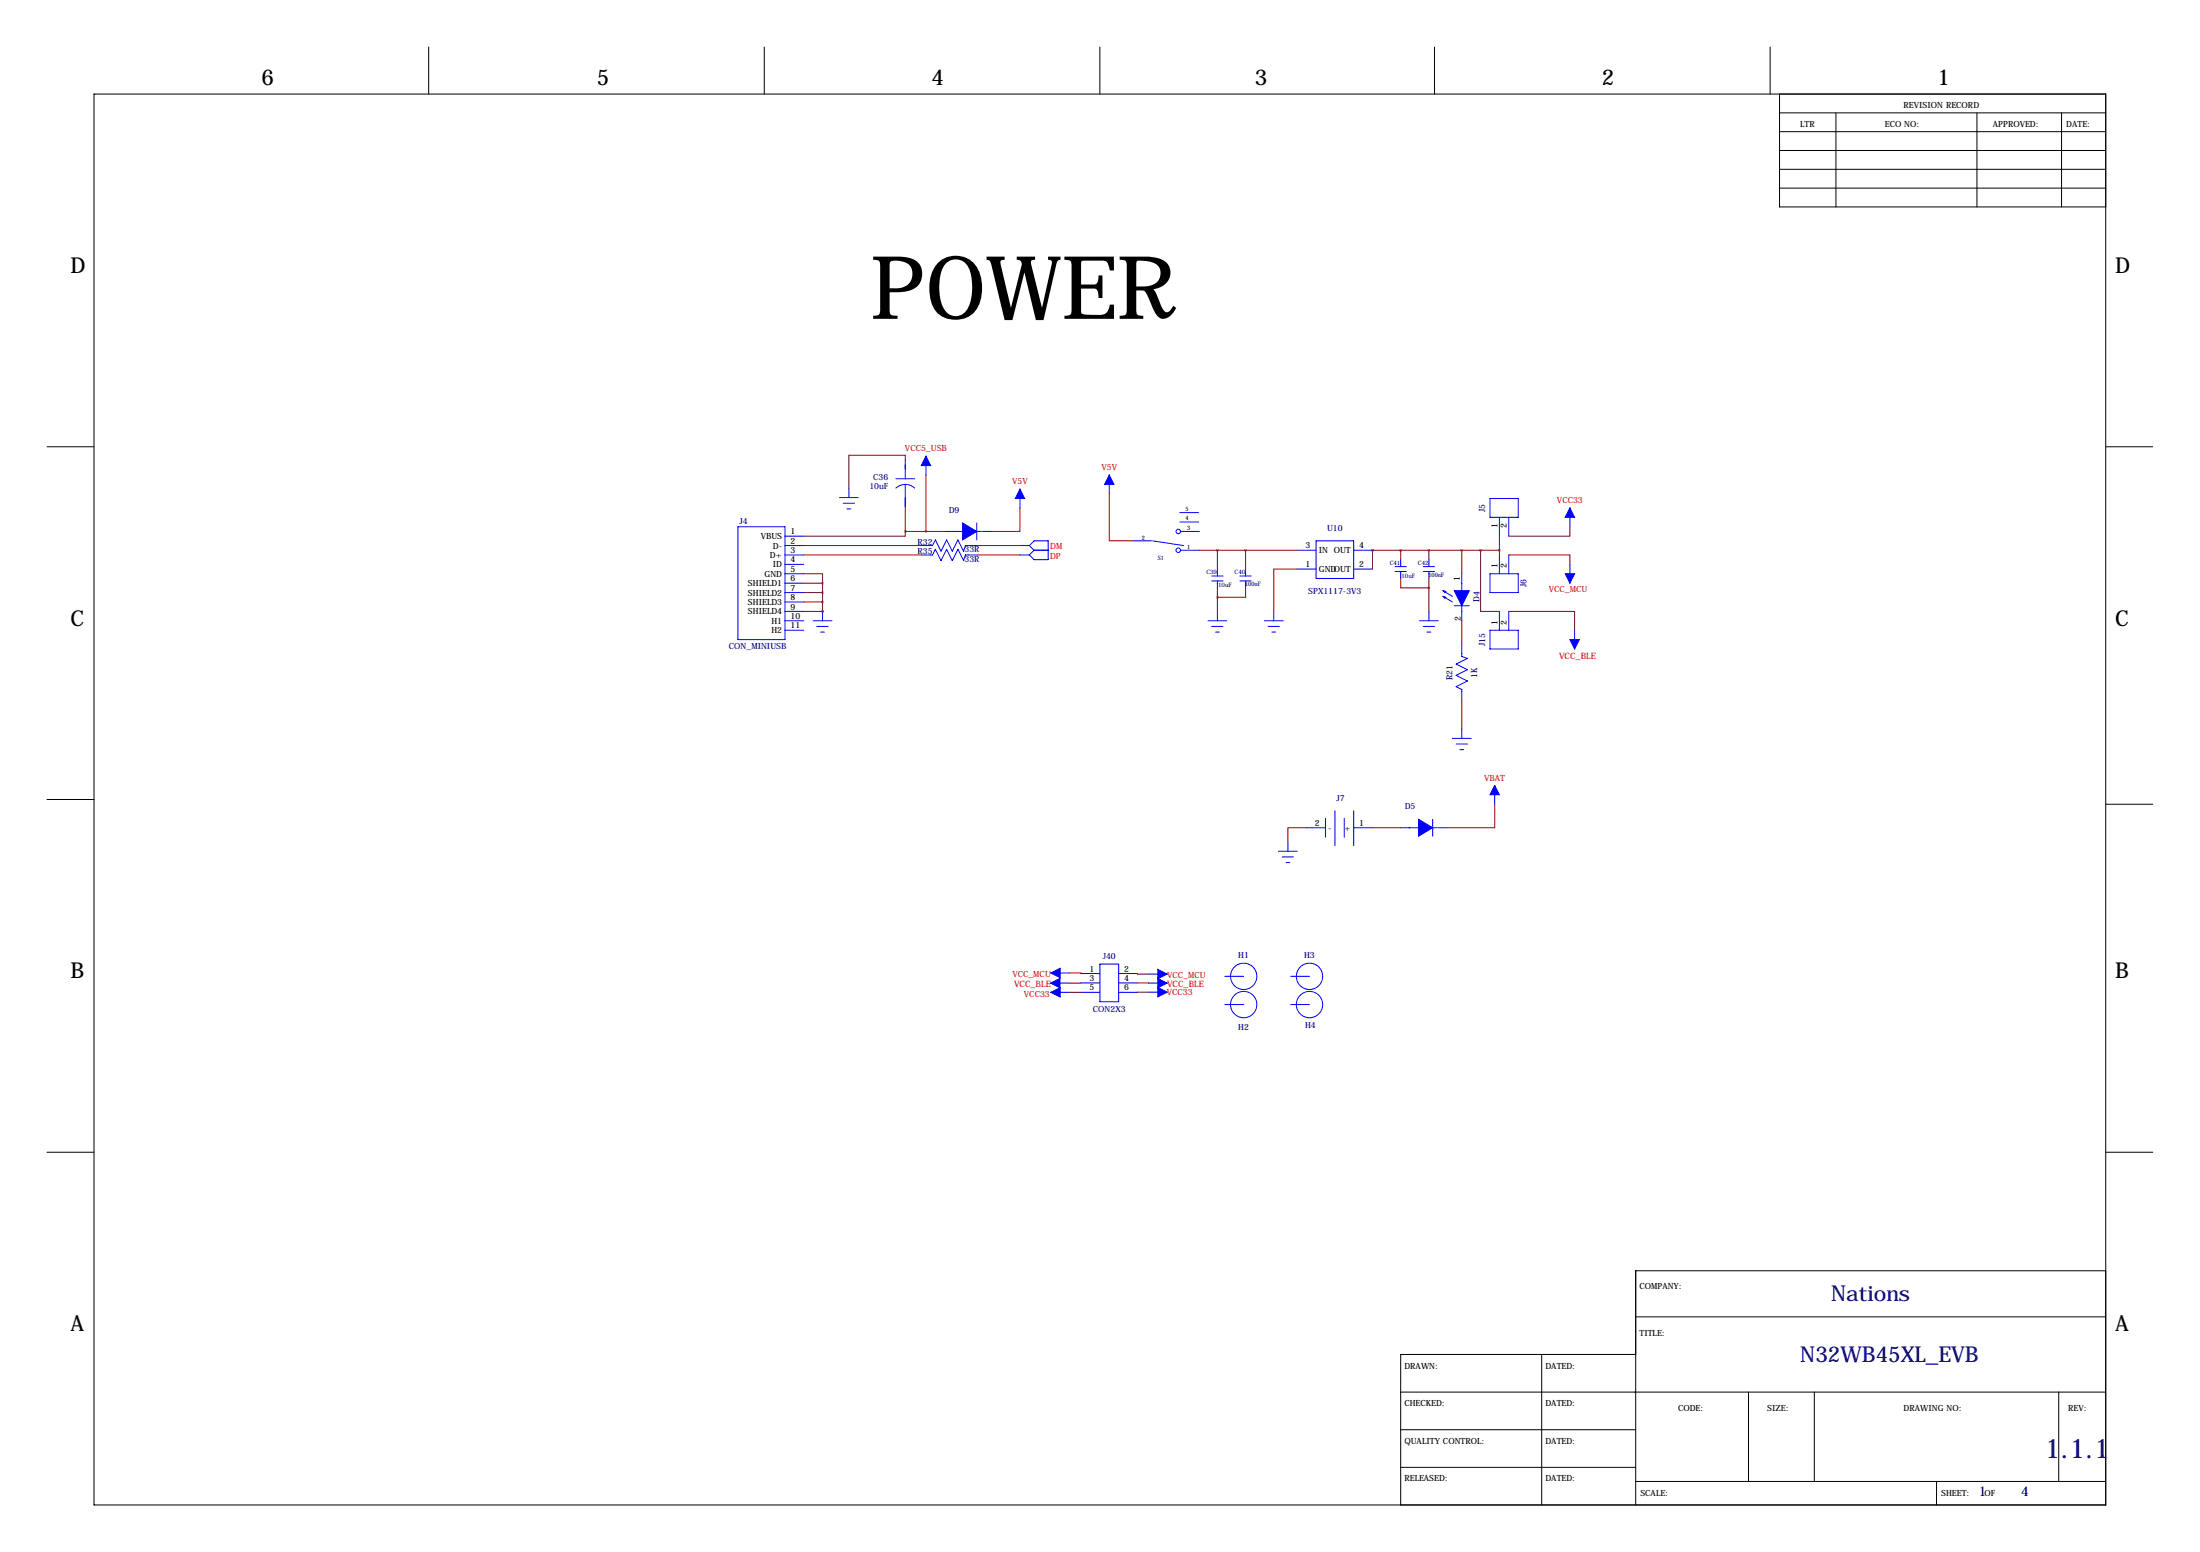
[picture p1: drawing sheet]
<svg xmlns="http://www.w3.org/2000/svg" width="594mm" height="419mm" viewBox="0 0 594 419" stroke-linecap="round" stroke-linejoin="round" font-family="sans-serif">
<g fill="none" stroke="#000" stroke-width=".27">
<path d="M115.8 12.7v12.7M206.5 12.7v12.7M297.2 12.7v12.7M387.6 12.7v12.7M478.3 12.7v12.7M25.4 25.4h543.6v381h-543.6zM480.8 25.4v30.5h88.2M480.8 30.5h88.2M480.8 35.6h88.2M496.1 30.5v25.4M534.2 30.5v25.4M557 30.5v25.4"/>
<path d="M480.8 40.6h88.2M480.8 45.7h88.2M480.8 50.8h88.2M12.7 120.6h12.7M569 120.6h12.7M12.7 215.9h12.7M569 217.2h12.7M12.7 311.1h12.7M569 311.1h12.7M442 355.6h127M569 343.2h-127v63.2M378.5 375.9h190.5"/>
<path d="M416.6 365.8v40.6M442 365.8h-63.5v40.6M472.4 375.9v24.1M490.2 375.9v24.1M556.3 375.9v24.1M378.5 386.1h63.5M378.5 396.2h63.5M442 400h127M523.2 400v6.4"/>
</g>
<g fill="none" stroke="#00f" stroke-width=".27">
<path d="M226.8 134.4h5.1M227.8 135.9h3.1M228.9 137.4h1M229.4 131.8v2.6M242.1 129.3h5M242.1 131.8a3.7 3.7 0 0 1 5 0M244.6 124.2v5.1M244.6 130.8v6.1M250.2 123.2v5.1M275.6 132.1v5.1M299.7 128.3v5M318.8 138.4h5"/>
<path d="M402.6 134.6h7.6v5.1h-7.6zM405.1 139.7v5.1M407.7 139.7v5.1M424.2 137.2v5M199.4 142.2h12.7v30.5h-12.7zM212.1 144.8h5.1M212.1 147.3h5.1M212.1 149.9h5.1M212.1 152.4h5.1M212.1 154.9h5.1M212.1 157.5h5.1M248.9 147.3h3.1l.7-1.5 1.6 3 1.5-3 1.5 3 1.5-3 1.5 3 .6-1.5h3.3"/>
<path d="M248.9 149.9h3.1l.7-1.6 1.6 3.1 1.5-3.1 1.5 3.1 1.5-3.1 1.5 3.1 .6-1.5h3.3M255.3 143.5h9.9M263.9 141.2v4.6M265.4 143.5h2.6M275.6 147.3h2.5M275.6 149.9h2.5M278.1 147.3l1.3-1.2h3.8v5h-3.8l-1.3-1.2M278.1 147.3l1.3 1.3M279.4 148.6h3.8M279.4 148.6l-1.3 1.3M306.1 146.1h5M311.4 146.1l8.4 1.2"/>
<path d="M318.8 141h5M319 143.5h5.1M319 148.6h5.1M327.4 156.9h3.1M327.4 155.5h3.1M328.9 153.7v1.8M328.9 156.9v1.9M335 156.9h3.1M335 155.5h3.1M336.5 153.7v1.8M336.5 156.9v1.9M350.5 153.7h5.1"/>
<path d="M350.5 148.6h5.1M355.6 146.1h10.2v10.1h-10.2zM365.8 153.7h5M365.8 148.6h5M376.9 154.3h3.1M376.9 153h3.1M378.5 151.1v1.9M378.5 154.3v1.9M384.6 154.3h3M384.6 153h3M386.1 151.1v1.9M386.1 154.3v1.9"/>
<path d="M389.9 159.5l2.5 1.5M395 154.9v12.7M402.6 154.9h7.6v5.1h-7.6zM405.1 149.9v5M407.7 149.9v5M424.2 152.4v5.1M212.1 160h5.1M212.1 162.6h5.1M212.1 165.1h5.1M212.1 167.6h5.1M212.1 170.2h5.1M219.7 167.6h5.1"/>
<path d="M220.7 169.2h3.1M221.7 170.7h1.1M222.2 165.1v2.5M326.4 167.6h5.1M327.4 169.2h3.1M328.4 170.7h1M328.9 165.1v2.5M341.6 167.6h5.1M342.6 169.2h3.1M343.7 170.7h1M344.2 165.1v2.5M383.5 167.6h5.1"/>
<path d="M384.6 169.2h3M385.6 170.7h1M386.1 165.1v2.5M389.9 161l2.5 1.6M392.9 163.6h4.1M395 174v3.3l1.5 .5-3.1 1.5 3.1 1.5-3.1 1.6 3.1 1.5-3.1 1.5 1.6 .8v3M402.6 170.2h7.6v5.1h-7.6zM405.1 165.1v5.1M407.7 165.1v5.1M425.4 170.2v5.1M392.4 199.4h5.1M395 196.8v2.6"/>
<path d="M360.7 218.9v9.4M365.8 218.9v9.4M393.4 200.9h3.1M394.5 202.4h1M403.9 212.1v5.1M345.4 229.9h5.1M346.5 231.4h3M347.5 232.9h1M348 227.3v2.6M353.1 223.5h5M358.1 221v5.1M363.2 221v5.1"/>
<path d="M365.8 223.5h5M378.5 223.5h9.9M387.1 221.2v4.6M388.6 223.5h2.6M283.9 265.5h5.1M283.9 268h5.1M283.9 262.7h5.1M292.1 262.9h5.1M292.1 265.4h5.1M292.1 268h5.1M297.2 260.4h5.1v10.1h-5.1zM302.3 262.9h5"/>
<path d="M302.3 265.4h5M302.3 268h5M310.3 267.9h5.1M310.3 263h5.1M310.3 265.5h5.1M331 263.7h5M331 271.3h5M348.7 263.7h5.1M348.7 271.3h5.1"/>
<circle cx="318.4" cy="148.6" r=".61"/>
<circle cx="318.4" cy="143.5" r=".61"/>
<circle cx="336" cy="263.7" r="3.6"/>
<circle cx="336" cy="271.3" r="3.6"/>
<circle cx="353.8" cy="263.7" r="3.6"/>
<circle cx="353.8" cy="271.3" r="3.6"/>
</g>
<g fill="#00f" stroke="#00f" stroke-width=".27">
<path d="M260.1 143.5h3.8l-3.8 2.3z"/>
<path d="M260.1 141.2l3.8 2.3h-3.8z"/>
<path d="M392.9 159.5h4.1l-2 4.1z"/>
<path d="M389.9 159.5l.8 .3-.3 .2z"/>
<path d="M389.9 161l.8 .3-.3 .2z"/>
<path d="M383.3 223.5h3.8l-3.8 2.3z"/>
<path d="M383.3 221.2l3.8 2.3h-3.8z"/>
<path d="M250.2 123.2l1.3 2.5h-2.6z"/>
<path d="M275.6 132.1l1.3 2.5h-2.6z"/>
<path d="M299.7 128.3l1.3 2.5h-2.6z"/>
<path d="M424.2 137.2l1.2 2.5h-2.5z"/>
<path d="M422.9 154.9h2.5l-1.2 2.6z"/>
<path d="M403.9 212.1l1.2 2.5h-2.5z"/>
<path d="M312.8 266.6l2.6 1.3-2.6 1.3z"/>
<path d="M283.9 268l2.6-1.3v2.5z"/>
<path d="M424.2 172.7h2.5l-1.3 2.6z"/>
<path d="M312.8 261.8l2.6 1.2-2.6 1.3z"/>
<path d="M312.8 264.2l2.6 1.3-2.6 1.3z"/>
<path d="M283.9 262.7l2.6-1.2v2.5z"/>
<path d="M283.9 265.5l2.5-1.3v2.6z"/>
</g>
<g fill="none" stroke="#800000" stroke-width=".27">
<path d="M244.6 124.2v-1.3h-15.2v8.9M244.6 136.9v6.6M250.2 128.3v15.2M275.6 137.2v6.3h-7.6M299.7 133.3v12.8h6.4M217.2 154.9h5v2.6M217.2 147.3h31.7M217.2 149.9h31.7M217.2 157.5h5M222.2 157.5v7.6M244.6 143.5v1.3h-27.4M244.6 143.5h10.7"/>
<path d="M264.2 147.3h11.4M264.2 149.9h11.4M324.1 148.6h26.4M328.9 148.6v5.1M328.9 158.8v6.3M336.5 158.8v2.5h-7.6M336.5 148.6v5.1M350.5 153.7h-6.3v11.4M370.8 148.6h.1M370.8 148.6h34.3M370.8 148.6v5.1M378.5 156.2v2.6h7.6"/>
<path d="M378.5 148.6v2.5M386.1 148.6v2.5M386.1 156.2v8.9M395 148.6v6.3M400 148.6v16.5h5.1M405.1 144.8v5.1M407.7 149.9h16.5v2.5M424.2 142.2v2.6h-16.5M217.2 160h5M217.2 162.6h5M217.2 165.1h5M222.2 165.1h.1"/>
<path d="M395 167.6v6.4M407.7 165.1h17.7v5.1M395 189.2v7.6M403.9 217.2v6.3h-12.7M353.1 223.5h-5.1v3.8M370.8 223.5h7.7M289 262.7h3.1v.2M289 268h3.1M292.1 265.4l-3.1 .1M307.3 262.9v.1h3M307.3 265.4l3 .1M310.3 267.9l-3 .1"/>
</g>
<path d="M222.2 157.5a.05 .05 0 0 0 .1 0 .05 .05 0 0 0-.1 0zM222.2 160a.05 .05 0 0 0 .1 0 .05 .05 0 0 0-.1 0zM222.2 162.6a.05 .05 0 0 0 .1 0 .05 .05 0 0 0-.1 0zM222.2 165.1a.05 .05 0 0 0 .1 0 .05 .05 0 0 0-.1 0zM336.5 148.6a.05 .05 0 0 0 .1 0 .05 .05 0 0 0-.1 0zM328.9 161.3a.05 .05 0 0 0 .1 0 .05 .05 0 0 0-.1 0zM370.8 148.6a.05 .05 0 0 0 .1 0 .05 .05 0 0 0-.1 0zM378.4 148.6a.05 .05 0 0 0 .1 0 .05 .05 0 0 0-.1 0zM405.1 148.6a.05 .05 0 0 0 .1 0 .05 .05 0 0 0-.1 0zM328.9 148.6a.05 .05 0 0 0 .1 0 .05 .05 0 0 0-.1 0zM394.9 148.6a.05 .05 0 0 0 .1 0 .05 .05 0 0 0-.1 0zM400 148.6a.05 .05 0 0 0 .1 0 .05 .05 0 0 0-.1 0z" fill="#800000" stroke="#800000" stroke-width=".63"/>
<text font-size="23.7" x="235.2" y="86.1">POWER</text>
<text font-size="7.3" fill="#000080" x="552.6" y="393.7">1.1.1</text>
<g font-size="5.9">
<text x="70.6" y="22.9">6</text>
<text x="161.3" y="22.9">5</text>
<text x="251.7" y="22.9">4</text>
<text x="339.1" y="22.9">3</text>
<text x="432.8" y="22.9">2</text>
<text x="523.5" y="22.9">1</text>
<text x="19" y="73.7">D</text>
<text x="571.5" y="73.7">D</text>
<text x="19" y="168.9">C</text>
<text x="571.5" y="168.9">C</text>
<text x="19" y="264.2">B</text>
<text x="571.5" y="264.2">B</text>
<text x="19" y="359.4">A</text>
<text x="571.5" y="359.4">A</text>
</g>
<g font-size="5.9" fill="#000080">
<text x="494.8" y="351.3">Nations</text>
<text x="486.4" y="367.8">N32WB45XL_EVB</text>
</g>
<g font-size="3.6" fill="#000080">
<text x="534.7" y="403.9">1</text>
<text x="546.1" y="403.9">4</text>
</g>
<g font-size="2.4" fill="#f00">
<text x="421.3" y="178.1">VCC_BLE</text>
<text x="274" y="266.4">VCC_BLE</text>
<text x="315.3" y="266.4">VCC_BLE</text>
</g>
<g font-size="2.3">
<text x="514.4" y="29.2">REVISION RECORD</text>
<text x="486.4" y="34.3">LTR</text>
<text x="509.3" y="34.3">ECO NO:</text>
<text x="538.5" y="34.3">APPROVED:</text>
<text x="558.3" y="34.3">DATE:</text>
<text x="404.6" y="142.5" transform="rotate(-90 404.6 142.5)">1</text>
<text x="407.2" y="142.5" transform="rotate(-90 407.2 142.5)">2</text>
<text x="205.5" y="145.6">VBUS</text>
<text x="208.8" y="148.1">D-</text>
<text x="213.6" y="144.3">1</text>
<text x="213.6" y="146.8">2</text>
<text x="213.6" y="149.4">3</text>
<text x="352.8" y="148.1">3</text>
<text x="356.4" y="149.4">IN OUT</text>
<text x="367.3" y="148.1">4</text>
<text x="206.6" y="155.7">GND</text>
<text x="208" y="150.7">D+</text>
<text x="208.8" y="153.2">ID</text>
<text x="213.6" y="151.9">4</text>
<text x="213.6" y="154.4">5</text>
<text x="352.8" y="153.2">1</text>
<text x="356.4" y="154.5">GNDOUT</text>
<text x="367.3" y="153.2">2</text>
<text x="404.6" y="153.4" transform="rotate(-90 404.6 153.4)">1</text>
<text x="407.2" y="153.4" transform="rotate(-90 407.2 153.4)">2</text>
<text x="202.1" y="158.3">SHIELD1</text>
<text x="202.1" y="160.8">SHIELD2</text>
<text x="213.6" y="157">6</text>
<text x="213.6" y="159.5">7</text>
<text x="394.5" y="157" transform="rotate(-90 394.5 157)">1</text>
<text x="202.1" y="163.4">SHIELD3</text>
<text x="202.1" y="165.9">SHIELD4</text>
<text x="213.6" y="162.1">8</text>
<text x="213.6" y="164.6">9</text>
<text x="213.6" y="167.1">10</text>
<text x="394.7" y="167.7" transform="rotate(-90 394.7 167.7)">2</text>
<text x="208.4" y="168.4">H1</text>
<text x="208.4" y="171">H2</text>
<text x="213.6" y="169.7">11</text>
<text x="404.6" y="168.7" transform="rotate(-90 404.6 168.7)">1</text>
<text x="407.2" y="168.7" transform="rotate(-90 407.2 168.7)">2</text>
<text x="355.3" y="223">2</text>
<text x="358.9" y="224.3">-</text>
<text x="363.3" y="224.3">+</text>
<text x="367.3" y="223">1</text>
<text x="294.3" y="262.4">1</text>
<text x="303.8" y="262.4">2</text>
<text x="294.3" y="264.9">3</text>
<text x="294.3" y="267.5">5</text>
<text x="303.8" y="264.9">4</text>
<text x="303.8" y="267.5">6</text>
<text x="443" y="348">COMPANY:</text>
<text x="443" y="360.7">TITLE:</text>
<text x="379.5" y="369.6">DRAWN:</text>
<text x="417.6" y="369.6">DATED:</text>
<text x="379.5" y="379.7">CHECKED:</text>
<text x="417.6" y="379.7">DATED:</text>
<text x="453.4" y="381">CODE:</text>
<text x="477.5" y="381">SIZE:</text>
<text x="514.4" y="381">DRAWING NO:</text>
<text x="558.8" y="381">REV:</text>
<text x="379.5" y="389.9">QUALITY CONTROL:</text>
<text x="417.6" y="389.9">DATED:</text>
<text x="379.5" y="400">RELEASED:</text>
<text x="417.6" y="400">DATED:</text>
<text x="443.2" y="403.9">SCALE:</text>
<text x="524.5" y="403.9">SHEET:</text>
<text x="536.2" y="403.9">OF</text>
</g>
<g font-size="2.3" fill="#f00">
<text x="244.5" y="121.9">VCC5_USB</text>
<text x="273.5" y="130.8">V5V</text>
<text x="297.6" y="127">V5V</text>
<text x="420.7" y="135.9">VCC33</text>
<text x="283.8" y="148.1">DM</text>
<text x="283.7" y="150.9">DP</text>
<text x="418.5" y="159.8">VCC_MCU</text>
<text x="401" y="210.8">VBAT</text>
<text x="273.5" y="263.7">VCC_MCU</text>
<text x="276.7" y="269.2">VCC33</text>
<text x="315.3" y="268.7">VCC33</text>
<text x="315.3" y="264">VCC_MCU</text>
</g>
<g font-size="2.3" fill="#000080">
<text x="235.9" y="129.5">C36</text>
<text x="234.9" y="132.2">10uF</text>
<text x="199.8" y="141.5">J4</text>
<text x="256.4" y="138.4">D9</text>
<text x="358.6" y="143.5">U10</text>
<text x="401.3" y="138.3" transform="rotate(-90 401.3 138.3)">J5</text>
<text x="247.9" y="147.1">R32</text>
<text x="247.9" y="149.6">R35</text>
<text x="260.6" y="149.2">33R</text>
<text x="260.6" y="151.7">33R</text>
<text x="353.5" y="160.4">SPX1117-3V3</text>
<text x="412.5" y="158.6" transform="rotate(-90 412.5 158.6)">J6</text>
<text x="399.8" y="162.5" transform="rotate(-90 399.8 162.5)">D4</text>
<text x="196.9" y="175.3">CON_MINIUSB</text>
<text x="401.3" y="174.5" transform="rotate(-90 401.3 174.5)">J15</text>
<text x="392.4" y="183.7" transform="rotate(-90 392.4 183.7)">R21</text>
<text x="399.1" y="183" transform="rotate(-90 399.1 183)">1K</text>
<text x="361.1" y="216.4">J7</text>
<text x="379.6" y="218.4">D5</text>
<text x="297.9" y="259.1">J40</text>
<text x="334.6" y="258.6">H1</text>
<text x="352.4" y="258.6">H3</text>
<text x="295.3" y="273.4">CON2X3</text>
<text x="334.6" y="278.1">H2</text>
<text x="352.6" y="277.6">H4</text>
</g>
<g font-size="1.6">
<text x="320.3" y="137.9">5</text>
<text x="320.3" y="140.5">4</text>
<text x="320.8" y="143.2">3</text>
<text x="308.5" y="145.7">2</text>
<text x="320.8" y="148.2">1</text>
</g>
<g font-size="1.6" fill="#000080">
<text x="312.8" y="151.1">S1</text>
<text x="326" y="155.1">C39</text>
<text x="333.6" y="155.1">C40</text>
<text x="375.5" y="152.5">C41</text>
<text x="378.7" y="156">10uF</text>
<text x="383.1" y="152.5">C42</text>
<text x="386" y="155.7">100nF</text>
<text x="329.1" y="158.5">10uF</text>
<text x="336.4" y="158.2">100nF</text>
</g>
</svg>
